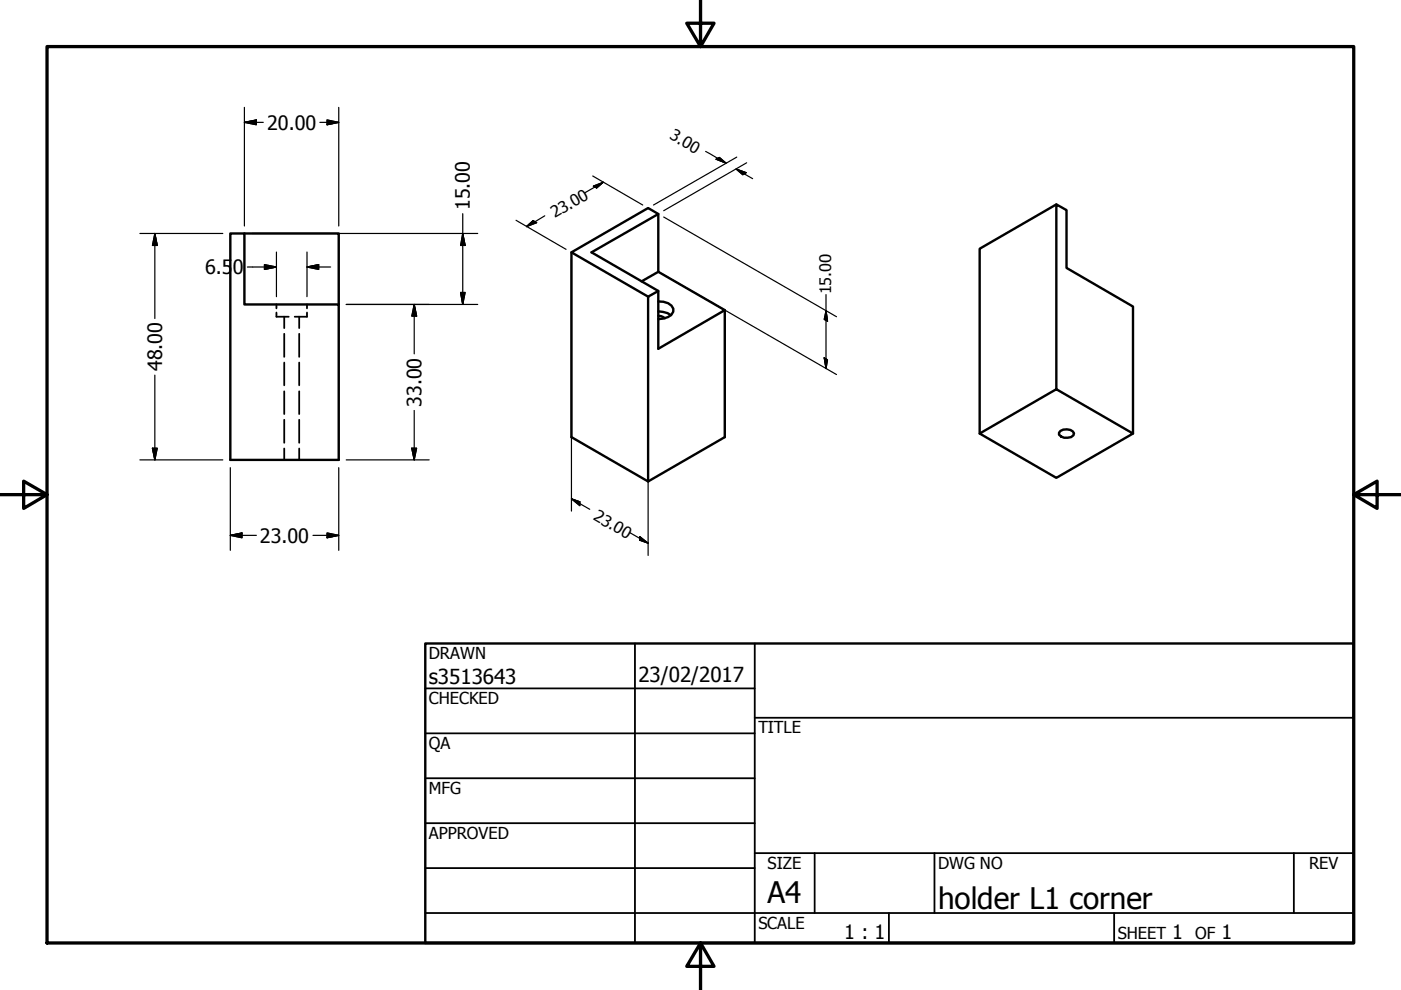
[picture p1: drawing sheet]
<svg xmlns="http://www.w3.org/2000/svg" width="297mm" height="210mm" viewBox="0 0 297 210" stroke-linecap="round" stroke-linejoin="round" font-family="sans-serif">
<!-- layer: Visible (ANSI) -->
<g fill="none" stroke="#000" stroke-width=".51">
<path d="M48.8 49.5h3v15.1h20v32.9h-23zM51.8 49.5h20v15.1M121.2 53.5v39.2l16.2 9.4 16.3-9.4v-26.9M125.4 53.5l14.2-8.1v12.2l14.1 8.2-14.1 8.1v-12.2zM139.6 45.4l-2.2-1.3-16.2 9.4 16.2 9.4M139.6 57.6l-3.6 2.1M224 43.3l-16.3 9.4v39.2M139.6 66l1.9 .4 .7 .4M139.6 67h.5l.9 .5M139.6 63.9a2.97 2.97 0 0 1 3.1 1.5 2.01 2.01 0 0 1-2 2.1l-1.1 .2M139.6 61.7l-2.2 1.2v39.2M207.7 91.9l16.3-9.4 16.2 9.4-16.2 9.4z"/>
<path d="M224 82.5v-39.2l2.1 1.2v12.3l14.1 8.2v26.9M224.9 91.3a2.18 2.18 0 0 1 2.8 .6l-.1 .4a2.29 2.29 0 0 1-3.1-.1v-.5z"/>
</g>
<!-- layer: Hidden (ANSI) -->
<g fill="none" stroke="#000" stroke-width=".38">
<path d="M58.6 66.3v.9h2.6M58.6 64.6v.8M60.3 67.2v2.4M60.3 70.8v4.9M60.3 76.9v4.8M63.4 67.2v2.4M63.4 70.8v4.9M63.4 76.9v4.8M65.1 66.3v.9h-2.6M65.1 64.6v.8M60.3 83v4.8M60.3 89v4.9"/>
<path d="M60.3 95.1v2.4M63.4 83v4.8M63.4 89v4.9M63.4 95.1v2.4"/>
</g>
<!-- layer: Border (ANSI) -->
<path d="M148.5 -.1v10l-2.9-5h5.8l-2.9 5M10 9.9h277v190h-277zM0 104.9h10l-5-2.9v5.8l5-2.9M287 104.9l5 2.9v-5.8l-5 2.9h10M148.5 199.9l2.9 5h-5.8l2.9-5v10" fill="none" stroke="#000" stroke-width=".7"/>
<!-- layer: Title (ANSI) -->
<g fill="none" stroke="#000" stroke-width=".38">
<path d="M134.6 136.4v63.5M160 136.4v63.5M90.2 146h69.8M90.2 155.5h69.8M160 152.2h127M90.2 165h69.8M90.2 174.5h69.8M90.2 193.6h196.8M90.2 184.1h69.8M160 180.9h127M172.7 180.9v12.7M188.5 193.6v6.3"/>
<path d="M198.1 180.9v12.7M236.2 193.6v6.3M274.3 180.9v12.7"/>
</g>
<path d="M90.2 136.4h196.8v63.5h-196.8z" fill="none" stroke="#000" stroke-width=".51"/>
<!-- layer: Dimension (ANSI) -->
<g fill="none" stroke="#000" stroke-width=".25">
<path d="M51.8 25.9l2.6-.5v1.1zM51.8 25.9h4M51.8 22.8v25.1M67.8 25.9h4M69.3 25.4l2.5 .5-2.5 .6zM71.8 22.8v25.1M125.7 37.3l10.6 6.2M125.8 39.5l2.1-.9-1.4 1.2zM127.9 38.6l-3.9 2.3M149.6 32.1l4.3 2.5M151.8 33.8l.7-.4 1.4 1.2zM156.1 35.8l2.1 .8-.7 .5z"/>
<path d="M156.1 35.8l3.5 2.1M156.2 33.3l-17.6 10.2M158.3 34.5l-17.6 10.2M29.7 49.5h17.5M32.8 49.5l.5 2.5h-1zM32.8 49.5v18M52.5 56.6h6.1M53.5 49.5h47.8M56.1 56.1l2.5 .5-2.5 .5zM58.6 53.4v9.5M65.1 56.6l2.5-.5v1zM65.1 56.6h5"/>
<path d="M65.1 53.4v9.5M98.1 49.5l.5 2.5h-.9zM98.1 45.3v19.3M109.4 46.7l10.6 6.2M111.6 48l1.4-1.2 .8 .4zM115.5 45.8l-3.9 2.2M121.2 54.8v53.6M140.7 58.3l36.7 21.1M140.7 46l36.7 21.2M32.8 79.5v18M73.4 64.6h27.9M87.8 64.6l.5 2.4h-1z"/>
<path d="M87.8 64.6v10.4M97.7 62h.9l-.5 2.6zM137.4 64.2v53.6M174.8 75.9l.7 .4-.4 1.8zM175.1 65.9l.4 2.2-.7-.4zM175.1 62.5v15.6M29.7 97.5h17.5M32.3 95h1l-.5 2.5zM48.8 99.2v17.5M71.8 99.2v17.5M73.4 97.5h17.6M87.3 95h1l-.5 2.5z"/>
<path d="M87.8 87v10.5M48.8 113.5l2.5-.5v1zM48.8 113.5h5.6M66.4 113.5h5.4M69.3 113l2.5 .5-2.5 .5zM121.2 105.8l1.7 .6v.8zM121.2 105.8l3.8 2.2M133.5 112.9l3.9 2.3M135.6 113.8l1.8 1.4-1.8-.7z"/>
</g>
<g fill="#000" stroke="#000" stroke-width=".25">
<path d="M51.8 25.9l2.6-.5zM51.8 25.9l2.6-.5v1.1zM69.3 26.5l2.5-.6zM69.3 25.4l2.5 .5-2.5 .6zM126.5 39.8l1.4-1.2zM125.8 39.5l2.1-.9-1.4 1.2zM151.8 33.8l2.1 .8zM151.8 33.8l.7-.4 1.4 1.2zM156.1 35.8l2.1 .8zM156.1 35.8l2.1 .8-.7 .5zM32.8 49.5l.5 2.5zM32.8 49.5l.5 2.5h-1z"/>
<path d="M56.1 57.1l2.5-.5zM56.1 56.1l2.5 .5-2.5 .5zM65.1 56.6l2.5-.5zM65.1 56.6l2.5-.5v1zM98.1 49.5l.5 2.5zM98.1 49.5l.5 2.5h-.9zM111.6 48l1.4-1.2zM111.6 48l1.4-1.2 .8 .4zM87.8 64.6l.5 2.4zM87.8 64.6l.5 2.4h-1zM97.7 62l.4 2.6zM97.7 62h.9l-.5 2.6z"/>
<path d="M174.8 75.9l.3 2.2zM174.8 75.9l.7 .4-.4 1.8zM175.1 65.9l.4 2.2zM175.1 65.9l.4 2.2-.7-.4zM32.3 95l.5 2.5zM32.3 95h1l-.5 2.5zM87.3 95l.5 2.5zM87.3 95h1l-.5 2.5zM48.8 113.5l2.5-.5zM48.8 113.5l2.5-.5v1zM69.3 114l2.5-.5zM69.3 113l2.5 .5-2.5 .5z"/>
<path d="M121.2 105.8l1.7 .6zM121.2 105.8l1.7 .6v.8zM135.6 114.5l1.8 .7zM135.6 113.8l1.8 1.4-1.8-.7z"/>
</g>
<g font-size="6.3">
<text x="162.8" y="191.4">A4</text>
<text x="198.9" y="192.7">holder L1 corner</text>
</g>
<g font-size="4.4">
<text x="90.9" y="145.1">s3513643</text>
<text x="135.4" y="144.5">23/02/2017</text>
</g>
<g font-size="4.2">
<text x="56.6" y="27.5">20.00</text>
<text x="99.6" y="44.5" transform="rotate(-90 99.6 44.5)">15.00</text>
<text x="43.5" y="58.1">6.5</text>
<text x="49.3" y="58.1">0</text>
<text x="34.4" y="78.7" transform="rotate(-90 34.4 78.7)">48.00</text>
<text x="89.3" y="86.3" transform="rotate(-90 89.3 86.3)">33.00</text>
<text x="55.1" y="115">23.00</text>
<text x="179" y="199.2">1 : 1</text>
<text x="248.5" y="199.1">1</text>
<text x="259" y="199.1">1</text>
</g>
<g font-size="3.5">
<text x="90.9" y="139.7">DRAWN</text>
<text x="90.9" y="149.3">CHECKED</text>
<text x="160.8" y="155.5">TITLE</text>
<text x="90.9" y="158.8">QA</text>
<text x="90.9" y="168.3">MFG</text>
<text x="90.9" y="177.8">APPROVED</text>
<text x="162.8" y="184.2">SIZE</text>
<text x="198.9" y="184.2">DWG NO</text>
<text x="277.6" y="184.2">REV</text>
<text x="160.8" y="196.9">SCALE</text>
<text x="237" y="199.1">SHEET</text>
<text x="253.4" y="199.1">OF</text>
</g>
<g font-size="3.4">
<text x="141.8" y="29.3" transform="rotate(30 141.8 29.3)">3.00</text>
<text x="117.6" y="46.3" transform="rotate(-30 117.6 46.3)">23.00</text>
<text x="176.2" y="62.4" transform="rotate(-90 176.2 62.4)">15.00</text>
<text x="125.6" y="110.1" transform="rotate(30 125.6 110.1)">23.00</text>
</g>
</svg>
